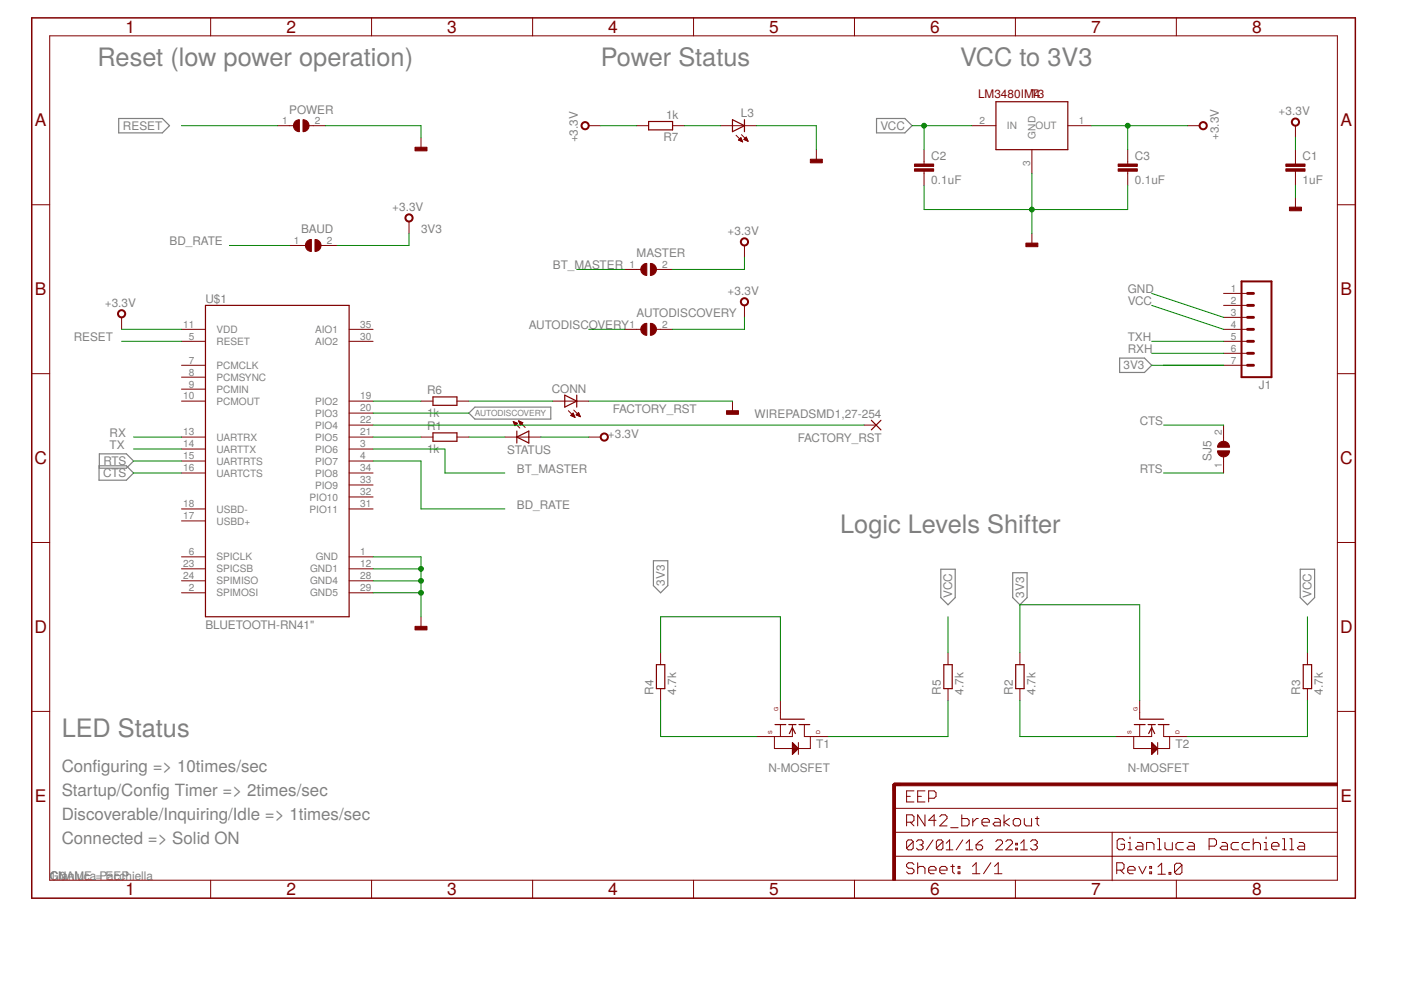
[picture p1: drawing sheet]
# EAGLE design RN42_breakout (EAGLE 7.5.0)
FRAME1 (FRAME-A4L): CNAME: EEP; CREVISION: 1.0; DESIGNER: Gianluca Pacchiella

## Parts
AUTODISCOVERY  SJ  [SJ]
BAUD  SJ  [SJ]
C1  1uF  C-EUC0603  [C0603]
C2  0.1uF  CAP0603-CAP  [0603-CAP]
C3  0.1uF  CAP0603-CAP  [0603-CAP]
CONN  LEDCHIPLED_0603  [CHIPLED_0603]
FACTORY_RST  WIREPADSMD1,27-254  [SMD1,27-2,54]
J1  M07  [1X07]
L3  LEDCHIPLED_0603  [CHIPLED_0603]
MASTER  SJ  [SJ]
POWER  SJ  [SJ]
R1  1k  R-EU_R0603  [R0603]
R2  4.7k  R-EU_R0603  [R0603]
R3  4.7k  R-EU_R0603  [R0603]
R4  4.7k  R-EU_R0603  [R0603]
R5  4.7k  R-EU_R0603  [R0603]
R6  1k  R-EU_R0603  [R0603]
R7  1k  R-EU_R0603  [R0603]
SJ5  SJ  [SJ]
STATUS  LEDCHIPLED_0603  [CHIPLED_0603]
T1  N-MOSFET  N-CHANNEL-MOSFET-BSS138  [SOT23-3]
T2  N-MOSFET  N-CHANNEL-MOSFET-BSS138  [SOT23-3]
T3  LM3480IM4  [SOT23-3]
U$1  BLUETOOTH-RN41"  [RN41]

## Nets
3V3: AUTODISCOVERY.2 BAUD.2 C1.1 C3.1 J1.7 MASTER.2 R2.2 R4.2 R7.2 STATUS.A T1.1(G) T2.1(G) T3.1(OUT) U$1.11(VDD) ; supply symbol labelled +3.3V
AUTODISCOVERY: AUTODISCOVERY.1 U$1.20(PIO3)
BD_RATE: BAUD.1 U$1.4(PIO7)
BT_MASTER: MASTER.1 U$1.3(PIO6)
CTS: SJ5.2 U$1.16(UARTCTS)
FACTORY_RST: FACTORY_RST.1(P) U$1.22(PIO4)
GND: C1.2 C2.2 C3.2 CONN.C J1.3 L3.C POWER.2 T3.3(GND) U$1.1(GND) U$1.12(GND1) U$1.28(GND4) U$1.29(GND5)
N$1: R1.2 STATUS.C
N$2: R1.1 U$1.21(PIO5)
N$3: CONN.A R6.2
N$4: L3.A R7.1
RESET: POWER.1 U$1.5(RESET)
RTS: SJ5.1 U$1.15(UARTRTS)
RX: R2.1 T2.2(S) U$1.13(UARTRX)
RXH: J1.6 R3.1 T2.3(D)
STATUS: R6.1 U$1.19(PIO2)
TX: R4.1 T1.2(S) U$1.14(UARTTX)
TXH: J1.5 R5.1 T1.3(D)
VCC: C2.1 J1.4 R3.2 R5.2 T3.2(IN)
Unconnected: J1.1 J1.2 U$1.2(SPIMOSI) U$1.6(SPICLK) U$1.7(PCMCLK) U$1.8(PCMSYNC) U$1.9(PCMIN) U$1.10(PCMOUT) U$1.17(USBD+) U$1.18(USBD-) U$1.23(SPICSB) U$1.24(SPIMISO) U$1.30(AIO2) U$1.31(PIO11) U$1.32(PIO10) U$1.33(PIO9) U$1.34(PIO8) U$1.35(AIO1)

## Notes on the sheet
- Reset (low power operation) | Power Status | VCC to 3V3
- Logic Levels Shifter
- LED Status
- Configuring => 10times/sec
- Startup/Config Timer => 2times/sec
- Discoverable/Inquiring/Idle => 1times/sec
- Connected => Solid ON

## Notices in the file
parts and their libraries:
SparkFun-Connectors: Licensing: Creative Commons ShareAlike 4.0 International - https://creativecommons.org/licenses/by-sa/4.0
